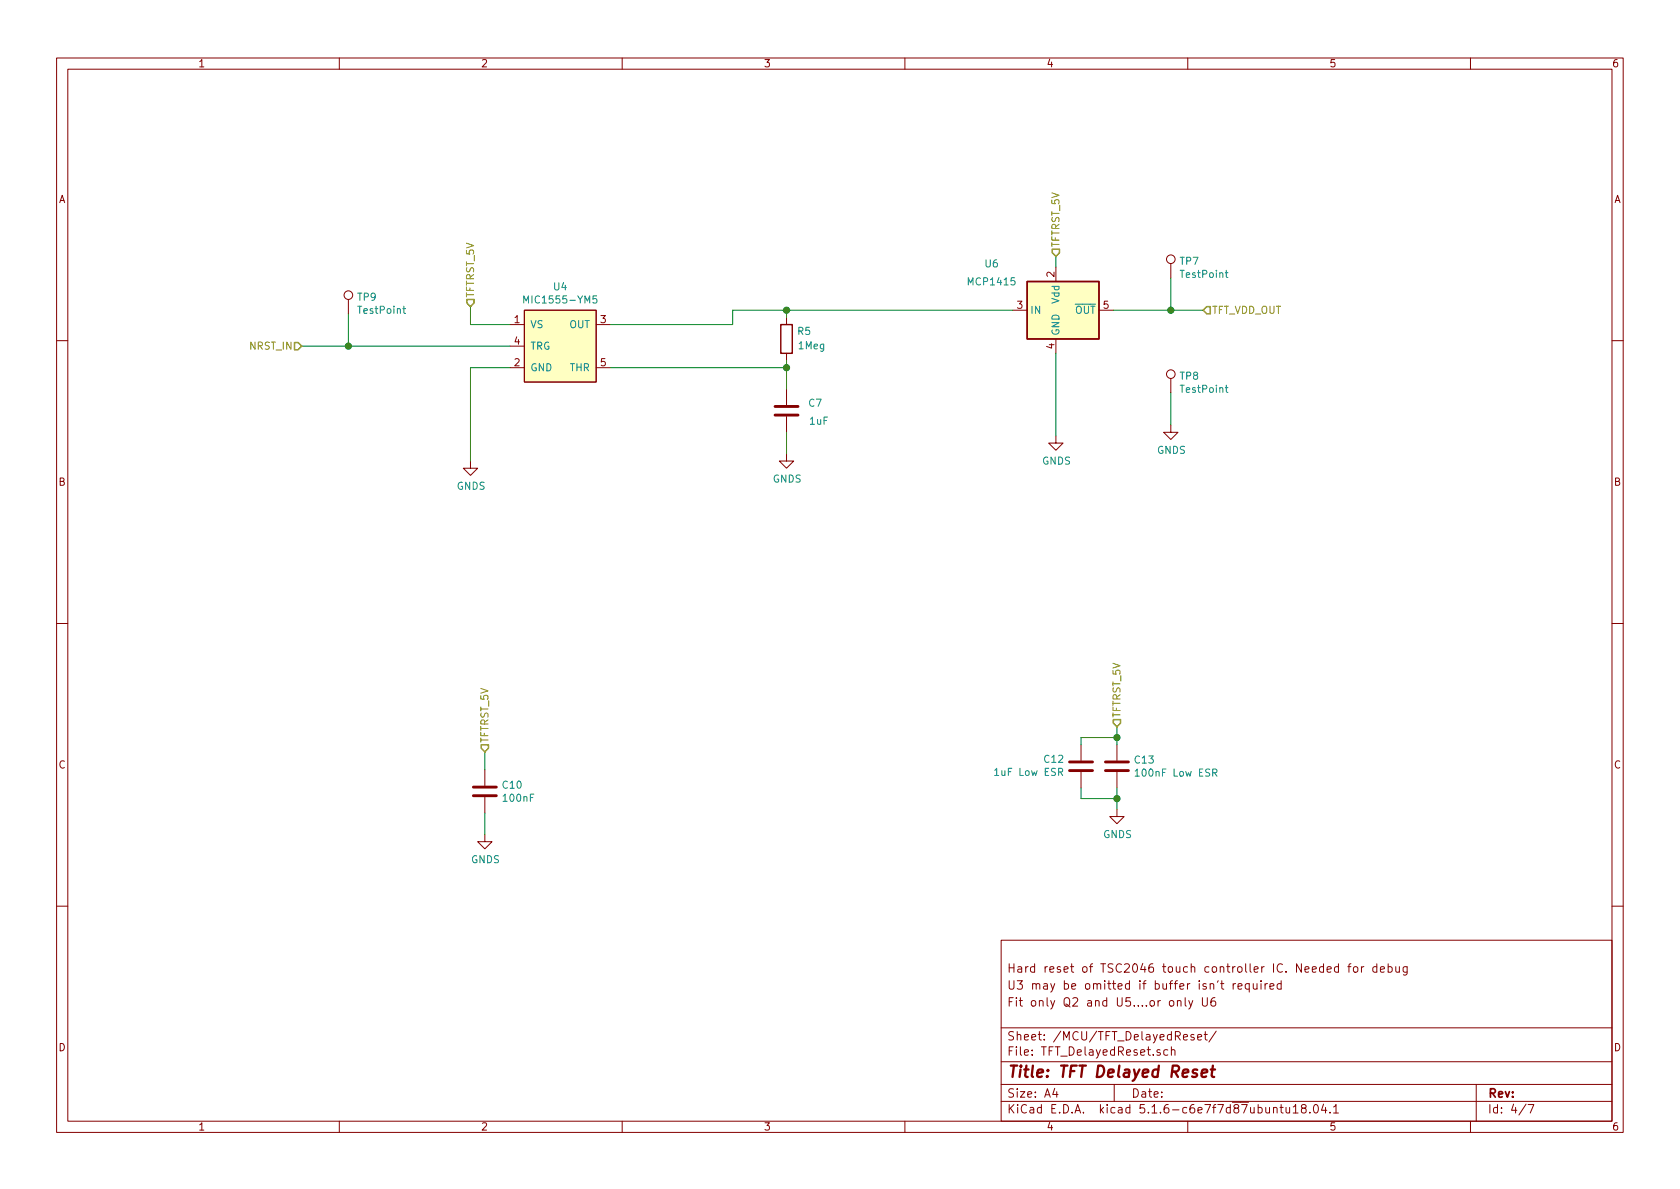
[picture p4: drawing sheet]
<svg xmlns="http://www.w3.org/2000/svg" width="297mm" height="210mm" viewBox="0 0 297 210" stroke-linecap="round" stroke-linejoin="round" font-family="sans-serif">
<g fill="none" stroke="#840000" stroke-width=".18">
<path d="M10 10.3h277v189.9h-277zM12 12.2h273v186.1h-273zM60 10.3v1.9M110 10.3v1.9M160 10.3v1.9M210 10.3v1.9M260 10.3v1.9M61.6 53v2.5M90.2 57.4h2.5M92.7 54.9h12.7v12.7h-12.7zM105.4 57.4h2.5M139.1 56.1v1.3"/>
<path d="M179.1 54.9h2.5M186.7 47.2v2.6M186.7 59.9v2.6M194.3 54.9h2.5M207 46.6v2.5M10 60.2h2M90.2 65h2.5M90.2 61.2h2.5M105.4 65h2.5M139.1 62.5v1.2M139.1 68.8v2.8M139.1 73.7v2.7"/>
<path d="M186.7 77.1v1.3h1.3l-1.3 1.2-1.3-1.2h1.3M207 75.2v1.2h1.3l-1.3 1.3-1.3-1.3h1.3M207 66.9v2.6M285 60.2h2M83.2 81.5v1.3h1.3l-1.3 1.3-1.3-1.3h1.3M139.1 80.3v1.2h1.2l-1.2 1.3-1.3-1.3h1.3M10 110.3h2M285 110.3h2M85.7 136.1v2.8M191.1 131.7v2.8M191.1 136.5v2.8M197.5 131.7v2.8"/>
<path d="M197.5 136.5v2.8M85.7 147.6v1.2h1.3l-1.3 1.3-1.2-1.3h1.2M85.7 141v2.8M197.5 143.1v1.3h1.3l-1.3 1.3-1.3-1.3h1.3M10 160.2h2M177 166.3h108v32h-108zM208.2 177.1l.2-.2 .4 .1v.9M208.2 176.9v1M209.5 176.4v1.3l.3 .2M210.2 176.9l.3 1M210.9 176.9l-.5 1.4-.2 .1M212.6 176.4v1.2l.3 .3h.3l.3-.3v-1.2"/>
<path d="M214.8 176.4a.62 .62 0 0 0-.7 .7l.1 .7 .2 .1 .5-.1 .1-.5-.2-.2-.4-.1-.3 .3M215.8 173.9h.6M216 173.4v1.3l.4 .2M218 173.9v1M218.5 173.9l-.3 .1-.2 .2M218.9 174.4l.7-.1-.1-.3-.4-.1-.2 .2v.7h.6M220.9 174l-.5-.1-.2 .3v.6l.2 .1 .5-.1M220.9 173.9v1.5M221.6 173.9v.8a.39 .39 0 0 0 .6 .1M222.2 173.9v1M223 173.4v.2M223 173.9v1"/>
<path d="M223.7 173.9v1M224.1 173.9l-.3 .1-.1 .2M224.5 174.4l.7-.1v-.3l-.5-.1-.2 .2 .1 .7h.6M226.5 174l-.4-.1-.3 .3 .1 .6 .2 .1 .4-.1M226.5 173.4v1.5M236.7 171l-.5-.1-.3 .3 .1 .6 .2 .1h.5M236.7 170.4v1.5M238.3 170.9h.6M238.9 170.4l-.4 .3v1.2M239.4 171.1l.2-.2 .4 .2v.7l-.2 .1-.4-.1zM240.7 170.9v1M241.1 170.9l-.4 .3"/>
<path d="M243.4 171l-.4-.1-.3 .3 .1 .6 .2 .1h.4M243.4 170.4v1.5M244.1 171.4l.7-.1-.1-.3-.4-.1-.2 .2v.8h.6M245.4 171l.5-.1 .3 .3-.1 .6-.2 .1h-.5M245.4 170.4v1.5M246.8 170.9l.1 1h.3l.2-.1M247.4 170.9v1M248.8 170.9v1.3l-.3 .2h-.4M248.8 171l-.4-.1-.3 .3v.6l.3 .1h.4M285 160.2h2M60 198.3v1.9M110 198.3v1.9"/>
<path d="M160 198.3v1.9M177 194.8h108M177 191.8h108M177 187.8h108M177 181.8h108M186.5 192.5l-.4 1h1M186.8 193v1M197 191.8v3M205.1 185.7l-.4-.1-.2 .2 .1 .2 .5 .2v.3h-.6M206.5 185.7l-.5-.1-.2 .3v.6l.2 .1 .5-.1M207.1 185.7l.2-.1 .4 .1v.9M207.1 185.1v1.5"/>
<path d="M210 198.3v1.9M211.1 183l-.4-.1-.2 .2 .1 .3 .5 .1v.3h-.6M211.8 183.4l.7-.1-.1-.3-.4-.1-.2 .2v.7h.6M212.9 182.9h.6M213.1 182.4v1.3l.4 .2M215 182.3l-1.3 2M225.2 196l.2-.2 .3 .1 .1 .9M226.3 195.8h.6M226.5 195.3v1.3l.4 .2M227.4 195.8l.1 .9 .3 .1 .2-.1M228 195.8v1M228.7 195.8l.4-.5v1.5"/>
<path d="M228.7 196.8h.8M230.4 196l-.3-.2v-.3a.48 .48 0 0 1 .8 0l-.1 .4-.7 .2v.4l.3 .3h.3l.2-.3v-.4l-.2-.1M231.6 196.7v.1M232.4 195.4l.2-.1a.8 .8 0 0 1 .5 .8 .8 .8 0 0 1-.5 .7 1 1 0 0 1-.2-1.4zM234 195.2l-.3 1.1h.9M234.4 195.8v1M235.2 196.7v.1M235.8 195.8l.4-.5v1.5M235.8 196.8h.9M260 198.3v1.9M261 191.8v6.5M269.8 195.2l-1.2 2"/>
<path d="M270.2 195.3h1l-.6 1.5"/>
<circle cx="61.6" cy="52.2" r=".76"/>
<circle cx="207" cy="45.8" r=".76"/>
<circle cx="207" cy="66.2" r=".76"/>
</g>
<path d="M212.5 189.8l.9-.2v-.4h-.8l-.2 1 .3 .2 .6-.1M214.1 189.1h.7M214.5 188.4l-.3 1.8 .1 .1 .4 .1" fill="none" stroke="#840000" stroke-width=".41"/>
<g fill="#ffffc2" stroke="#ffffc2" stroke-width=".18">
<path d="M92.7 54.9h12.7v12.7h-12.7z"/>
<path d="M181.6 49.8h12.7v10.1h-12.7z"/>
</g>
<g fill="none" stroke="#008484" stroke-width=".18">
<path d="M71.2 54.6h.5M71.4 54.1v1.1l.3 .2M92.6 53.6v-1.3l.4 .9 .4-.9v1.3M105.5 52.3h-.6l-.1 .6 .2-.1 .4 .1 .1 .6-.2 .1-.5-.1M216.6 48.2h.5M216.8 47.8v1.1l.3 .2M216.6 68.5h.5M216.8 68.1v1.1l.3 .2M187.2 136.5h.6v-.5l-.1-.1h-.5v1.2M187.5 136.5l.4 .6M200.7 136.3l.4-.3v1.3M200.7 137.3h.7"/>
<path d="M214.4 136.6l.7-.1v-.4l-.2-.1h-.5v1.3M214.7 136.6l.5 .7"/>
</g>
<path d="M137 71.9h4.1M137 73.4h4.1M83.7 139.2h4.1M189.1 134.7h4.1M189.1 136.3h4.1M195.5 134.7h4M195.5 136.3h4M83.7 140.7h4.1" fill="none" stroke="#840000" stroke-width=".51"/>
<path d="M138 57.4h2.1v5.1h-2.1zM181.6 49.8h12.7v10.1h-12.7z" fill="none" stroke="#840000" stroke-width=".25"/>
<g fill="none" stroke="#008400" stroke-width=".18">
<path d="M61.6 55.5v5.7M83.2 54.2v3.2h7M139.1 54.9v1.2M179.1 54.9h-49.6v2.5h-21.6M186.7 45.3v1.9M196.8 54.9h15.9M207 49.1v5.8M53.3 61.2h36.9M90.2 65h-7v16.5M107.9 65h31.2M139.1 63.7v5.1M139.1 76.4v3.9"/>
<path d="M186.7 62.5v14.6M207 69.5v5.7M85.7 133v3.1M191.1 139.3v1.9h6.4M197.5 130.4h-6.4v1.3M197.5 128.5v3.2M197.5 139.3v3.8M85.7 143.8v3.8"/>
</g>
<path d="M82.5 53h1.3v.6l-.6 .6-.7-.6zM186.1 44.1h1.2v.6l-.6 .6-.6-.6zM213.4 54.2h.6v1.3h-.6l-.7-.6zM52.1 60.6h.6l.6 .6-.6 .6h-.6zM85.1 131.7h1.3v.6l-.7 .7-.6-.7zM196.8 127.2h1.3v.7l-.6 .6-.7-.6z" fill="none" stroke="#848400" stroke-width=".25"/>
<g fill="#008400" stroke="#008400" stroke-width=".25">
<circle cx="139.1" cy="54.9" r=".51"/>
<circle cx="61.6" cy="61.2" r=".51"/>
<circle cx="139.1" cy="65" r=".51"/>
<circle cx="207" cy="54.9" r=".51"/>
<circle cx="197.5" cy="130.4" r=".51"/>
<circle cx="197.5" cy="141.2" r=".51"/>
</g>
<text font-size="2.8" fill="#840000" x="178" y="190.5">Title: TFT Delayed Reset</text>
<g font-size="2.1" fill="#840000">
<text x="178" y="172">Hard reset of TSC2046 touch controller IC. Needed for debug</text>
<text x="178" y="178">Fit only Q2 and U5....or only U6</text>
<text x="178" y="175">U3 may be omitted if buffer isn't required</text>
<text x="178" y="184">Sheet: /MCU/TFT_DelayedReset/</text>
<text x="178" y="186.7">File: TFT_DelayedReset.sch</text>
<text x="178" y="196.9">KiCad E.D.A. kicad 5.1.6-c6e7f7d87ubuntu18.04.1</text>
<text x="178" y="194.1">Size: A4</text>
<text x="200" y="194.1">Date:</text>
<text x="263" y="194.1">Rev:</text>
<text x="263" y="196.9">Id: 4/7</text>
</g>
<g font-size="1.8" fill="#840000">
<text x="35" y="11.9">1</text>
<text x="85" y="11.9">2</text>
<text x="135" y="11.9">3</text>
<text x="185" y="11.9">4</text>
<text x="235" y="11.9">5</text>
<text x="285" y="11.9">6</text>
<text x="10.4" y="35.9">A</text>
<text x="285.4" y="35.9">A</text>
<text x="186.4" y="49" transform="rotate(-90 186.4 49)">2</text>
<text x="91" y="57.1">1</text>
<text x="106.2" y="57.1">3</text>
<text x="179.9" y="54.6">3</text>
<text x="195.1" y="54.6">5</text>
<text x="91" y="64.8">2</text>
<text x="91" y="61">4</text>
<text x="106.2" y="64.8">5</text>
<text x="186.4" y="61.7" transform="rotate(-90 186.4 61.7)">4</text>
<text x="10.4" y="85.9">B</text>
<text x="285.4" y="85.9">B</text>
<text x="10.4" y="135.9">C</text>
<text x="285.4" y="135.9">C</text>
<text x="10.4" y="185.9">D</text>
<text x="285.4" y="185.9">D</text>
<text x="35" y="199.9">1</text>
<text x="85" y="199.9">2</text>
<text x="135" y="199.9">3</text>
<text x="185" y="199.9">4</text>
<text x="235" y="199.9">5</text>
<text x="285" y="199.9">6</text>
</g>
<g font-size="1.8" fill="#008484">
<text x="174.2" y="47.3">U6</text>
<text x="208.7" y="46.8">TP7</text>
<text x="63.2" y="53.2">TP9</text>
<text x="93.4" y="53.7">MIC1555-YM5</text>
<text x="97.9" y="51.4">U4</text>
<text x="171.4" y="50.5">MCP1415</text>
<text x="187.3" y="53.6" transform="rotate(-90 187.3 53.6)">Vdd</text>
<text x="208.9" y="49.1">TestPoint</text>
<text x="63.5" y="55.5">TestPoint</text>
<text x="93.7" y="58">VS</text>
<text x="100.7" y="58">OUT</text>
<text x="141.1" y="59.2">R5</text>
<text x="182.1" y="55.5">IN</text>
<text x="187.3" y="59.4" transform="rotate(-90 187.3 59.4)">GND</text>
<text x="190.1" y="55.5">OUT</text>
<text x="93.7" y="65.7">GND</text>
<text x="93.7" y="61.8">TRG</text>
<text x="100.8" y="65.7">THR</text>
<text x="141.2" y="61.8">1Meg</text>
<text x="143" y="71.9">C7</text>
<text x="208.7" y="67.2">TP8</text>
<text x="208.9" y="69.5">TestPoint</text>
<text x="143.2" y="75.1">1uF</text>
<text x="184.3" y="82.2">GNDS</text>
<text x="204.6" y="80.3">GNDS</text>
<text x="80.8" y="86.6">GNDS</text>
<text x="136.7" y="85.3">GNDS</text>
<text x="176.3" y="137.2">1uF Low ESR</text>
<text x="184.7" y="134.9">C12</text>
<text x="200.7" y="135">C13</text>
<text x="201.3" y="137.3">100nF Low ESR</text>
<text x="88.9" y="139.5">C10</text>
<text x="89.1" y="141.8">100nF</text>
<text x="195.1" y="148.2">GNDS</text>
<text x="83.3" y="152.6">GNDS</text>
</g>
<g font-size="1.8" fill="#848400">
<text x="187.3" y="43.8" transform="rotate(-90 187.3 43.8)">TFTRST_5V</text>
<text x="83.8" y="52.7" transform="rotate(-90 83.8 52.7)">TFTRST_5V</text>
<text x="214.2" y="55.5">TFT_VDD_OUT</text>
<text x="44.2" y="61.8">NRST_IN</text>
<text x="86.4" y="131.4" transform="rotate(-90 86.4 131.4)">TFTRST_5V</text>
<text x="198.1" y="127" transform="rotate(-90 198.1 127)">TFTRST_5V</text>
</g>
</svg>
